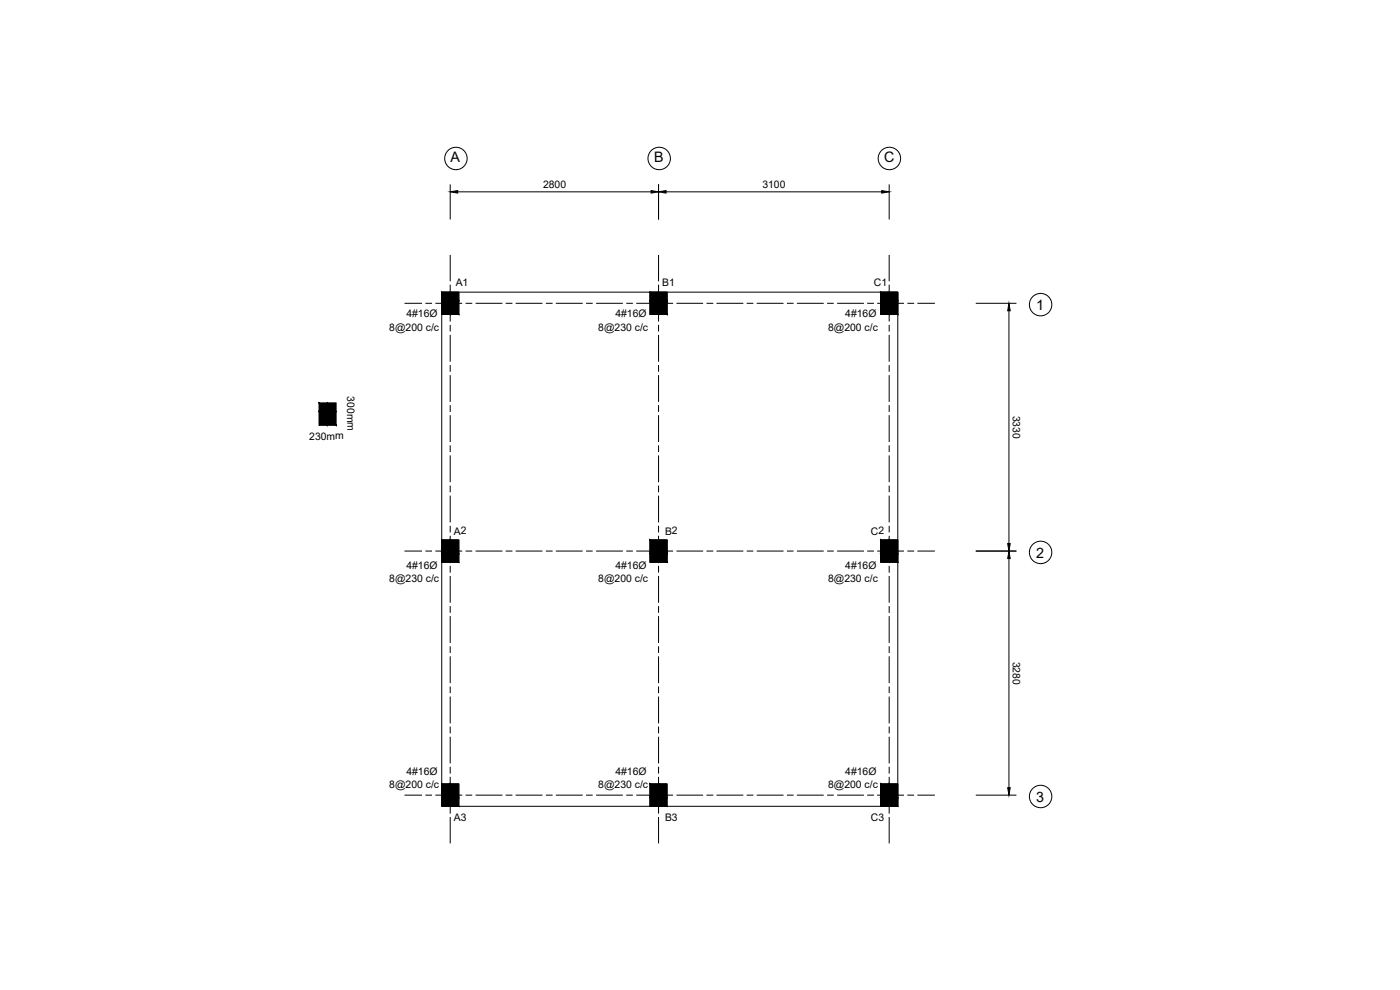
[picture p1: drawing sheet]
<svg xmlns="http://www.w3.org/2000/svg" width="420mm" height="297mm" viewBox="0 0 420 297" stroke-linecap="round" stroke-linejoin="round" font-family="sans-serif">
<!-- layer: 0 -->
<g fill="none" stroke="#000" stroke-width=".3">
<path d="M135.1 55.3v10.6M137.4 57.6h58M197.6 55.3v10.6M199.9 57.6h64.7M266.9 55.3v10.6M135.1 76.5v7.9M197.6 76.5v7.9M266.9 76.5v7.9M121.4 91h5.2M127.7 91h2M130.7 91h8M132.6 87.7h5.1v6.6h-5.1z"/>
<path d="M132.6 87.7h136.8v154.2h-136.8zM135.1 85.4v2M135.1 88.4v8.1M135.1 97.5v2M139.7 91h2M142.7 91h8.1M151.8 91h2M154.8 91h8M163.8 91h2M166.8 91h8.1M175.9 91h2M178.9 91h8"/>
<path d="M187.9 91h2M191 91h8M195.1 87.7h5.1v6.6h-5.1zM197.6 85.4v2M197.6 88.4v8.1M197.6 97.5v2M200 91h2M203 91h8M212 91h2.1M215 91h8.1M224.1 91h2M227.1 91h8"/>
<path d="M236.2 91h2M239.2 91h8M248.2 91h2M251.2 91h8.1M260.3 91h2M263.3 91h8M264.3 87.7h5.1v6.6h-5.1zM266.9 85.4v2M266.9 88.4v8.1M266.9 97.5v2M272.3 91h2M275.3 91h5.3"/>
<path d="M292.8 91h12.2M302.8 93.2v69.9M135.1 100.5v8M135.1 109.5v2M135.1 112.6v8M197.6 100.5v8M197.6 109.5v2M197.6 112.6v8M266.9 100.5v8M266.9 109.5v2M266.9 112.6v8M135.1 121.6v2"/>
<path d="M135.1 124.6v8M135.1 133.6v2M135.1 136.6v8.1M197.6 121.6v2M197.6 124.6v8M197.6 133.6v2M197.6 136.6v8.1M266.9 121.6v2M266.9 124.6v8M266.9 133.6v2M266.9 136.6v8.1M135.1 145.7v2"/>
<path d="M135.1 148.7v8M135.1 157.8v2M197.6 145.7v2M197.6 148.7v8M197.6 157.8v2M266.9 145.7v2M266.9 148.7v8M266.9 157.8v2M121.4 165.3h5.2M127.7 165.3h2M130.7 165.3h8M132.6 162h5.1v6.7h-5.1z"/>
<path d="M135.1 160.8v8M135.1 169.8v2M135.1 172.8v8M139.7 165.3h2M142.7 165.3h8.1M151.8 165.3h2M154.8 165.3h8M163.8 165.3h2M166.8 165.3h8.1M175.9 165.3h2M178.9 165.3h8M187.9 165.3h2"/>
<path d="M191 165.3h8M195.1 162h5.1v6.7h-5.1zM197.6 160.8v8M197.6 169.8v2M197.6 172.8v8M200 165.3h2M203 165.3h8M212 165.3h2.1M215 165.3h8.1M224.1 165.3h2M227.1 165.3h8M236.2 165.3h2"/>
<path d="M239.2 165.3h8M248.2 165.3h2M251.2 165.3h8.1M260.3 165.3h2M263.3 165.3h8M264.3 162h5.1v6.7h-5.1zM266.9 160.8v8M266.9 169.8v2M266.9 172.8v8M272.3 165.3h2M275.3 165.3h5.3M292.8 165.3h12.2"/>
<path d="M302.8 167.6v68.7M135.1 181.8v2.1M135.1 184.9v8M135.1 193.9v2M135.1 196.9v8.1M197.6 181.8v2.1M197.6 184.9v8M197.6 193.9v2M197.6 196.9v8.1M266.9 181.8v2.1M266.9 184.9v8M266.9 193.9v2"/>
<path d="M266.9 196.9v8.1M135.1 206v2M135.1 209v8M135.1 218v2M197.6 206v2M197.6 209v8M197.6 218v2M266.9 206v2M266.9 209v8M266.9 218v2M121.4 238.6h5.2M127.7 238.6h2"/>
<path d="M130.7 238.6h8M132.6 235.2h5.1v6.7h-5.1zM135.1 221.1v8M135.1 230.1v2M135.1 233.1v8M139.7 238.6h2M142.7 238.6h8.1M151.8 238.6h2M154.8 238.6h8M163.8 238.6h2M166.8 238.6h8.1M175.9 238.6h2"/>
<path d="M178.9 238.6h8M187.9 238.6h2M191 238.6h8M195.1 235.2h5.1v6.7h-5.1zM197.6 221.1v8M197.6 230.1v2M197.6 233.1v8M200 238.6h2M203 238.6h8M212 238.6h2.1M215 238.6h8.1M224.1 238.6h2"/>
<path d="M227.1 238.6h8M236.2 238.6h2M239.2 238.6h8M248.2 238.6h2M251.2 238.6h8.1M260.3 238.6h2M263.3 238.6h8M264.3 235.2h5.1v6.7h-5.1zM266.9 221.1v8M266.9 230.1v2M266.9 233.1v8M272.3 238.6h2"/>
<path d="M275.3 238.6h5.3M292.8 238.6h12.2M135.1 242.1v2M135.1 245.1v8M197.6 242.1v2M197.6 245.1v8M266.9 242.1v2M266.9 245.1v8"/>
<circle cx="136.8" cy="47.5" r="3.4"/>
<circle cx="197.8" cy="47.5" r="3.4"/>
<circle cx="266.9" cy="47.5" r="3.4"/>
<circle cx="312.3" cy="91.4" r="3.4"/>
<circle cx="312.3" cy="165.7" r="3.4"/>
<circle cx="312.3" cy="239" r="3.4"/>
</g>
<g fill="#000" stroke="#000" stroke-width=".3">
<path d="M135.1 57.6l2.3-.4v.7zM195.4 57.2l2.2 .4-2.2 .3zM197.6 57.6l2.3-.4v.7zM264.6 57.2l2.3 .4-2.3 .3zM302.8 91l.4 2.2h-.8zM302.4 163.1h.8l-.4 2.2zM302.8 165.3l.4 2.3h-.8zM302.4 236.3h.8l-.4 2.3z"/>
<path d="M132.6 87.7l2.5 2.5v-2.5zM132.6 87.7l2.5 2.5h-2.5z"/>
<path d="M132.6 90.2l2.5 4.1v-4.1zM132.6 90.2l2.5 4.1h-2.5z"/>
<path d="M135.1 87.7l2.6 2.5v-2.5zM135.1 87.7l2.6 2.5h-2.6z"/>
<path d="M135.1 90.2l2.6 4.1v-4.1zM135.1 90.2l2.6 4.1h-2.6z"/>
<path d="M195.1 87.7l2.5 2.5v-2.5zM195.1 87.7l2.5 2.5h-2.5z"/>
<path d="M195.1 90.2l2.5 4.1v-4.1zM195.1 90.2l2.5 4.1h-2.5z"/>
<path d="M197.6 87.7l2.6 2.5v-2.5zM197.6 87.7l2.6 2.5h-2.6z"/>
<path d="M197.6 90.2l2.6 4.1v-4.1zM197.6 90.2l2.6 4.1h-2.6z"/>
<path d="M264.3 87.7l2.6 2.5v-2.5zM264.3 87.7l2.6 2.5h-2.6z"/>
<path d="M264.3 90.2l2.6 4.1v-4.1zM264.3 90.2l2.6 4.1h-2.6z"/>
<path d="M266.9 87.7l2.5 2.5v-2.5zM266.9 87.7l2.5 2.5h-2.5z"/>
<path d="M266.9 90.2l2.5 4.1v-4.1zM266.9 90.2l2.5 4.1h-2.5z"/>
<path d="M95.7 120.9l2.6 2.6v-2.6zM95.7 120.9l2.6 2.6h-2.6z"/>
<path d="M95.7 123.5l2.6 4.1v-4.1zM95.7 123.5l2.6 4.1h-2.6z"/>
<path d="M98.3 120.9l2.6 2.6v-2.6zM98.3 120.9l2.6 2.6h-2.6z"/>
<path d="M98.3 123.5l2.6 4.1v-4.1zM98.3 123.5l2.6 4.1h-2.6z"/>
<path d="M132.6 162l2.5 4.1v-4.1zM132.6 162l2.5 4.1h-2.5z"/>
<path d="M132.6 166.1l2.5 2.6v-2.6zM132.6 166.1l2.5 2.6h-2.5z"/>
<path d="M135.1 162l2.6 4.1v-4.1zM135.1 162l2.6 4.1h-2.6z"/>
<path d="M135.1 166.1l2.6 2.6v-2.6zM135.1 166.1l2.6 2.6h-2.6z"/>
<path d="M195.1 162l2.5 4.1v-4.1zM195.1 162l2.5 4.1h-2.5z"/>
<path d="M195.1 166.1l2.5 2.6v-2.6zM195.1 166.1l2.5 2.6h-2.5z"/>
<path d="M197.6 162l2.6 4.1v-4.1zM197.6 162l2.6 4.1h-2.6z"/>
<path d="M197.6 166.1l2.6 2.6v-2.6zM197.6 166.1l2.6 2.6h-2.6z"/>
<path d="M264.3 162l2.6 4.1v-4.1zM264.3 162l2.6 4.1h-2.6z"/>
<path d="M264.3 166.1l2.6 2.6v-2.6zM264.3 166.1l2.6 2.6h-2.6z"/>
<path d="M266.9 162l2.5 4.1v-4.1zM266.9 162l2.5 4.1h-2.5z"/>
<path d="M266.9 166.1l2.5 2.6v-2.6zM266.9 166.1l2.5 2.6h-2.5z"/>
<path d="M132.6 235.2l2.5 4.1v-4.1zM132.6 235.2l2.5 4.1h-2.5z"/>
<path d="M132.6 239.3l2.5 2.6v-2.6zM132.6 239.3l2.5 2.6h-2.5z"/>
<path d="M135.1 235.2l2.6 4.1v-4.1zM135.1 235.2l2.6 4.1h-2.6z"/>
<path d="M135.1 239.3l2.6 2.6v-2.6zM135.1 239.3l2.6 2.6h-2.6z"/>
<path d="M195.1 235.2l2.5 4.1v-4.1zM195.1 235.2l2.5 4.1h-2.5z"/>
<path d="M195.1 239.3l2.5 2.6v-2.6zM195.1 239.3l2.5 2.6h-2.5z"/>
<path d="M197.6 235.2l2.6 4.1v-4.1zM197.6 235.2l2.6 4.1h-2.6z"/>
<path d="M197.6 239.3l2.6 2.6v-2.6zM197.6 239.3l2.6 2.6h-2.6z"/>
<path d="M264.3 235.2l2.6 4.1v-4.1zM264.3 235.2l2.6 4.1h-2.6z"/>
<path d="M264.3 239.3l2.6 2.6v-2.6zM264.3 239.3l2.6 2.6h-2.6z"/>
<path d="M266.9 235.2l2.5 4.1v-4.1zM266.9 235.2l2.5 4.1h-2.5z"/>
<path d="M266.9 239.3l2.5 2.6v-2.6zM266.9 239.3l2.5 2.6h-2.5z"/>
</g>
<g font-size="4.3">
<text x="135.2" y="48.6" transform="rotate(-1 135.2 48.6)">A</text>
<text x="196.3" y="48.6" transform="rotate(-1 196.3 48.6)">B</text>
<text x="265.4" y="48.6" transform="rotate(-1 265.4 48.6)">C</text>
<text x="310.9" y="92.9">1</text>
<text x="310.9" y="167.3">2</text>
<text x="310.9" y="240.5">3</text>
</g>
<g font-size="3.1">
<text x="163" y="56.4">2800</text>
<text x="228.8" y="56.4">3100</text>
<text x="136.8" y="85.9">A1</text>
<text x="198.7" y="85.9">B1</text>
<text x="262.3" y="85.9">C1</text>
<text x="121.9" y="95.2">4#16Ø</text>
<text x="184.7" y="95.2">4#16Ø</text>
<text x="253.7" y="95.2">4#16Ø</text>
<text x="116.8" y="99.3">8@200 c/c</text>
<text x="179.6" y="99.3">8@230 c/c</text>
<text x="248.5" y="99.3">8@200 c/c</text>
<text x="104.2" y="118.9" transform="rotate(90 104.2 118.9)">300mm</text>
<text x="303.9" y="124.7" transform="rotate(90 303.9 124.7)">3330</text>
<text x="92.8" y="131.9">230mm</text>
<text x="136.2" y="160.4" transform="rotate(-1 136.2 160.4)">A2</text>
<text x="199.6" y="160.4" transform="rotate(-1 199.6 160.4)">B2</text>
<text x="261.4" y="160.4" transform="rotate(-1 261.4 160.4)">C2</text>
<text x="121.9" y="170.7">4#16Ø</text>
<text x="184.7" y="170.7">4#16Ø</text>
<text x="253.7" y="170.7">4#16Ø</text>
<text x="116.8" y="174.7">8@230 c/c</text>
<text x="179.6" y="174.7">8@200 c/c</text>
<text x="248.5" y="174.7">8@230 c/c</text>
<text x="303.9" y="198.5" transform="rotate(90 303.9 198.5)">3280</text>
<text x="121.9" y="232.5">4#16Ø</text>
<text x="184.7" y="232.5">4#16Ø</text>
<text x="253.7" y="232.5">4#16Ø</text>
<text x="116.8" y="236.5">8@200 c/c</text>
<text x="179.6" y="236.5">8@230 c/c</text>
<text x="248.5" y="236.5">8@200 c/c</text>
<text x="136.2" y="246.2" transform="rotate(-1 136.2 246.2)">A3</text>
<text x="199.6" y="246.2" transform="rotate(-1 199.6 246.2)">B3</text>
<text x="261.4" y="246.2" transform="rotate(-1 261.4 246.2)">C3</text>
</g>
</svg>
